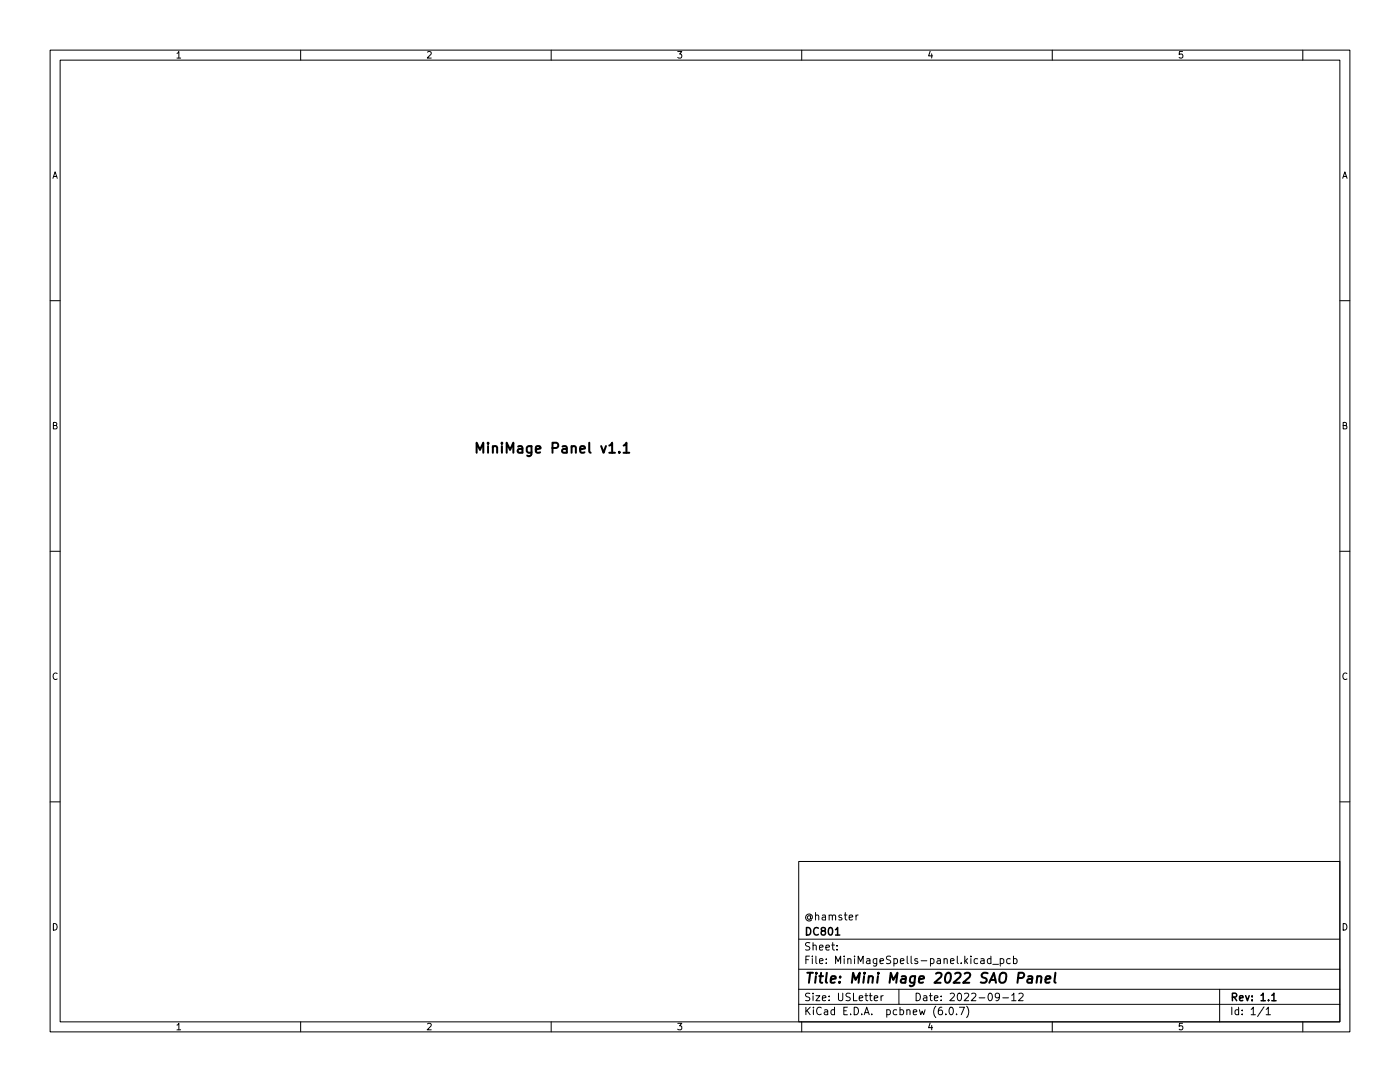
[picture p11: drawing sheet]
<svg xmlns="http://www.w3.org/2000/svg" width="279mm" height="216mm" viewBox="0 0 279 216" stroke-linecap="round" stroke-linejoin="round" font-family="sans-serif">
<g fill="none" stroke="#000" stroke-width=".2">
<path d="M10 10h259.4v195.9h-259.4zM12 12h255.4v191.9h-255.4zM60 10v2M110 10v2M160 10v2M210 10v2M260 10v2M10 60h2M267.4 60h2M10 110h2M267.4 110h2M10 160h2"/>
<path d="M267.4 160h2M159.4 171.9h108v32h-108zM159.4 197.4h108M159.4 193.4h108M159.4 187.4h108M167 189.4v.2M167 188.7v.1M170.8 182.6v1M171.3 182.6l-.5 .3M174.5 199.2l.7-.2-.1-.3h-.4l-.2 .2v.7h.6M175.8 198.7v1M176.3 198.7l-.5 .3"/>
<path d="M179.4 197.4v3M195.8 191.4h.5l.1 .9M196.4 191.6l-.5 .1-.2 .2 .2 .4 .5-.1M197.8 191.4l-.5-.1-.3 .3 .2 .6h.6M197.8 190.8v1.5M198.1 192.4h1.2M199.5 198.8l-.3 .3-.4-.1-.2-.2 .2-.6h.4l.2 .1a.99 .99 0 0 1-.4 1.4h-.2M199.6 191.4l.4-.1 .3 .3-.1 .6h-.6M199.6 191.3v1.5M200.1 199.1h1.2M201.6 191.4l-.4-.1-.3 .3 .1 .6h.6M201.9 198.6l.4-.4v1.5"/>
<path d="M201.9 199.7h.9M202.3 191.4l.4-.1 .3 .3-.2 .6h-.5M202.3 190.8v1.5M203.3 198.3l.6-.1 .3 .4-.9 1.1h.9M243.4 197.4v6.5M60 203.9v2M110 203.9v2M159.4 200.4h108M160 203.9v2M188.8 202.3v.2M189.6 201h.2a.8 .8 0 0 1 .5 .7 .8 .8 0 0 1-.5 .8 1 1 0 0 1-.2-1.5zM190.9 202.3v.2"/>
<path d="M191.5 201h1l-.7 1.5M192.9 200.8a1.72 1.72 0 0 1 0 2.2M210 203.9v2M252.3 200.9l-1.3 1.9M252.7 201.4l.4-.4v1.5M252.7 202.5h.8M260 203.9v2"/>
</g>
<path d="M166.7 186.6h.9M253.8 198.6l.4-.4v1.5M253.8 199.7h.9" fill="none" stroke="#000" stroke-width=".3"/>
<path d="M95.1 90.3v-2l.7 1.5 .7-1.5v2M124.5 88.9l.5-.6v2M124.5 90.3h1.1M205.2 194.9h.8l-.1 1.2M206 195.2l-.7 .1a.4 .4 0 0 0-.3 .4 .4 .4 0 0 0 .2 .4l.7-.1M207 195a.49 .49 0 0 1 .9 .1l-.2 1M207 194.8l-.1 1.3M208.7 195.4l.9-.2v-.3l-.6-.1-.3 .3v.9h.7M210.6 194.1l-.2 1.7 .3 .3" fill="none" stroke="#000" stroke-width=".4"/>
<g font-size="2.8">
<text x="96.8" y="90.4">MiniMage Panel v1.1</text>
<text x="160.4" y="196.2">Title: Mini Mage 2022 SAO Panel</text>
</g>
<g font-size="2.1">
<text x="160.4" y="183.6">@hamster</text>
<text x="160.4" y="189.7">Sheet:</text>
<text x="160.4" y="186.7">DC801</text>
<text x="160.4" y="192.4">File: MiniMageSpells-panel.kicad_pcb</text>
<text x="160.4" y="202.5">KiCad E.D.A. pcbnew (6.0.7)</text>
<text x="160.4" y="199.7">Size: USLetter</text>
<text x="182.4" y="199.7">Date: 2022-09-12</text>
<text x="245.4" y="199.7">Rev: 1.1</text>
<text x="245.4" y="202.5">Id: 1/1</text>
</g>
<g font-size="1.8">
<text x="35" y="11.6">1</text>
<text x="85" y="11.6">2</text>
<text x="135" y="11.6">3</text>
<text x="185" y="11.6">4</text>
<text x="235" y="11.6">5</text>
<text x="10.3" y="35.6">A</text>
<text x="267.7" y="35.6">A</text>
<text x="10.3" y="85.7">B</text>
<text x="267.7" y="85.7">B</text>
<text x="10.3" y="135.6">C</text>
<text x="267.7" y="135.6">C</text>
<text x="10.3" y="185.7">D</text>
<text x="267.7" y="185.7">D</text>
<text x="35" y="205.6">1</text>
<text x="85" y="205.6">2</text>
<text x="135" y="205.6">3</text>
<text x="185" y="205.6">4</text>
<text x="235" y="205.6">5</text>
</g>
</svg>
